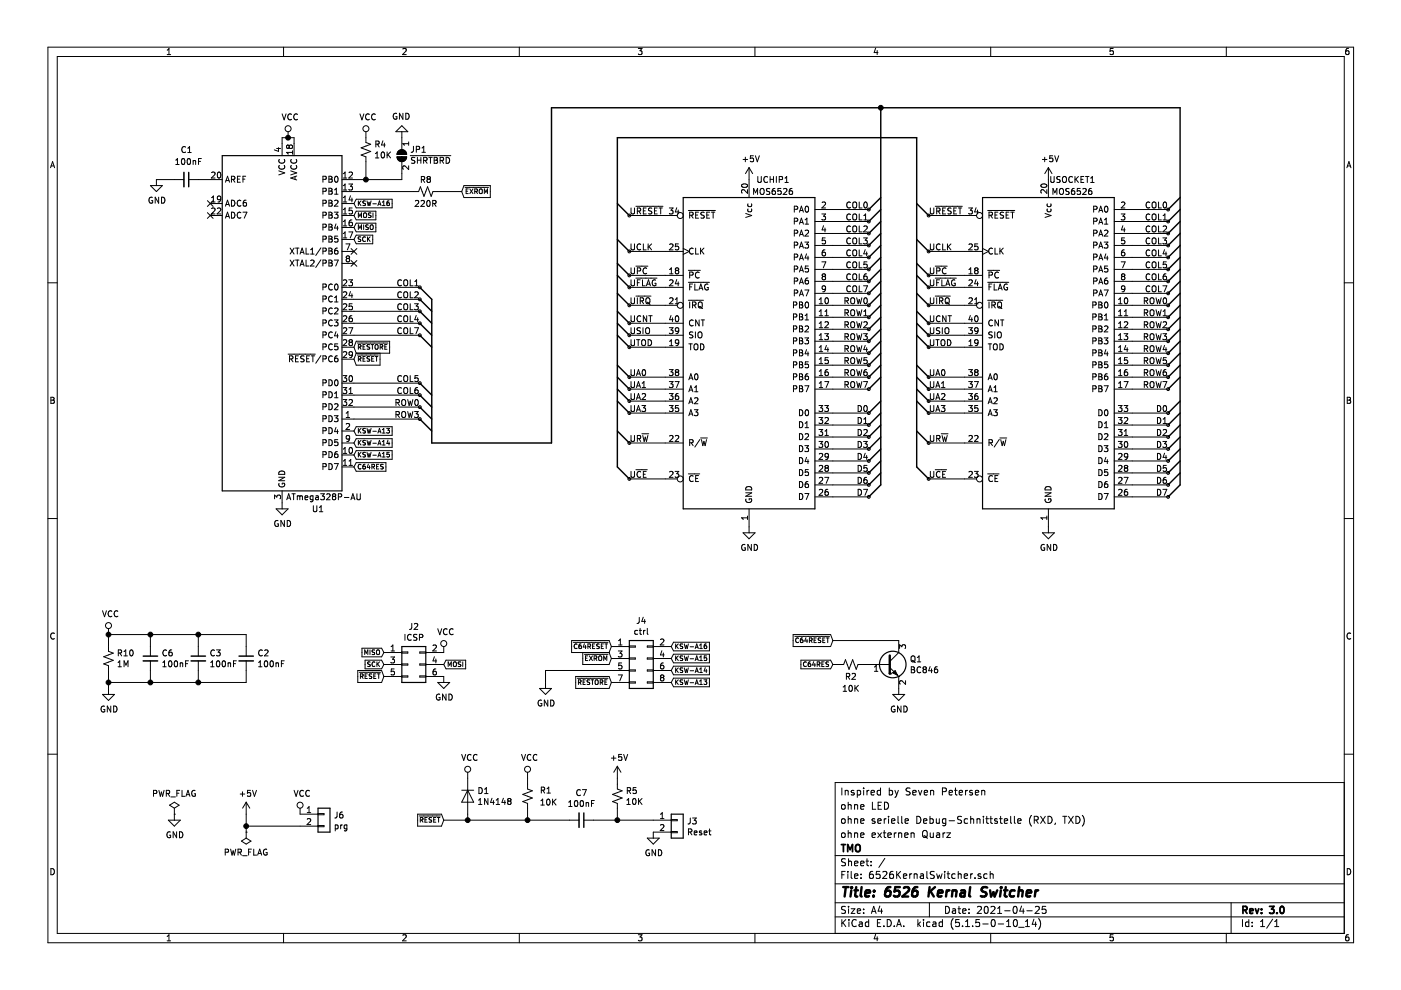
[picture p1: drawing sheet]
EESchema Schematic File Version 4
EELAYER 30 0
EELAYER END
$Descr A4 11693 8268
encoding utf-8
Sheet 1 1
Title "6526 Kernal Switcher"
Date "2021-04-25"
Rev "3.0"
Comp "TMO"
Comment1 "ohne externen Quarz"
Comment2 "ohne serielle Debug-Schnittstelle (RXD, TXD)"
Comment3 "ohne LED"
Comment4 "Inspired by Seven Petersen"
$EndDescr
$Comp
L 6526KernalSwitcher-rescue:ATmega328P-AU-MCU_Microchip_ATmega-6526KernalSwitcher-rescue U1
U 1 1
P 2350 2700
F 0 "U1" H 2650 1150 50  0000 C CNN
F 1 "ATmega328P-AU" H 2700 1250 50  0000 C CNN
F 2 "Housings_QFP:TQFP-32_7x7mm_Pitch0.8mm" H 2350 2700 50  0001 C CIN
F 3 "http://ww1.microchip.com/downloads/en/DeviceDoc/ATmega328_P%20AVR%20MCU%20with%20picoPower%20Technology%20Data%20Sheet%2040001984A.pdf" H 2350 2700 50  0001 C CNN
	1    2350 2700
	1    0    0    -1  
$EndComp
$Comp
L 6526KernalSwitcher-rescue:MOS6526-CPU2 USOCKET1
U 1 1
P 8800 3000
F 0 "USOCKET1" H 8950 4500 50  0000 C CNN
F 1 "MOS6526" H 8950 4400 50  0000 C CNN
F 2 "footprints:DIP-40_W15.24mm_Pin_Rows_TMO" H 8750 3400 50  0001 C CNN
F 3 "" H 8750 3400 50  0001 C CNN
	1    8800 3000
	1    0    0    -1  
$EndComp
$Comp
L 6526KernalSwitcher-rescue:+5V-Power2 #PWR0101
U 1 1
P 8750 1500
F 0 "#PWR0101" H 8750 1350 50  0001 C CNN
F 1 "+5V" H 8765 1673 50  0000 C CNN
F 2 "" H 8750 1500 50  0001 C CNN
F 3 "" H 8750 1500 50  0001 C CNN
	1    8750 1500
	1    0    0    -1  
$EndComp
$Comp
L 6526KernalSwitcher-rescue:GND-Power2 #PWR0103
U 1 1
P 8750 4400
F 0 "#PWR0103" H 8750 4150 50  0001 C CNN
F 1 "GND" H 8755 4227 50  0000 C CNN
F 2 "" H 8750 4400 50  0001 C CNN
F 3 "" H 8750 4400 50  0001 C CNN
	1    8750 4400
	1    0    0    -1  
$EndComp
$Comp
L 6526KernalSwitcher-rescue:GND-Power2 #PWR0104
U 1 1
P 2350 4200
F 0 "#PWR0104" H 2350 3950 50  0001 C CNN
F 1 "GND" H 2355 4027 50  0000 C CNN
F 2 "" H 2350 4200 50  0001 C CNN
F 3 "" H 2350 4200 50  0001 C CNN
	1    2350 4200
	1    0    0    -1  
$EndComp
$Comp
L Device:R_Small_US R10
U 1 1
P 900 5500
F 0 "R10" H 968 5546 50  0000 L CNN
F 1 "1M" H 968 5455 50  0000 L CNN
F 2 "Resistors_SMD:R_0805_HandSoldering" H 900 5500 50  0001 C CNN
F 3 "~" H 900 5500 50  0001 C CNN
	1    900  5500
	1    0    0    -1  
$EndComp
$Comp
L Device:C_Small C6
U 1 1
P 1250 5500
F 0 "C6" H 1342 5546 50  0000 L CNN
F 1 "100nF" H 1342 5455 50  0000 L CNN
F 2 "Capacitors_SMD:C_0805_HandSoldering" H 1250 5500 50  0001 C CNN
F 3 "~" H 1250 5500 50  0001 C CNN
	1    1250 5500
	1    0    0    -1  
$EndComp
$Comp
L Device:C_Small C3
U 1 1
P 1650 5500
F 0 "C3" H 1742 5546 50  0000 L CNN
F 1 "100nF" H 1742 5455 50  0000 L CNN
F 2 "Capacitors_SMD:C_0805_HandSoldering" H 1650 5500 50  0001 C CNN
F 3 "~" H 1650 5500 50  0001 C CNN
	1    1650 5500
	1    0    0    -1  
$EndComp
$Comp
L Device:C_Small C2
U 1 1
P 2050 5500
F 0 "C2" H 2142 5546 50  0000 L CNN
F 1 "100nF" H 2142 5455 50  0000 L CNN
F 2 "Capacitors_SMD:C_0805_HandSoldering" H 2050 5500 50  0001 C CNN
F 3 "~" H 2050 5500 50  0001 C CNN
	1    2050 5500
	1    0    0    -1  
$EndComp
$Comp
L Device:C_Small C1
U 1 1
P 1550 1500
F 0 "C1" V 1300 1450 50  0000 L CNN
F 1 "100nF" V 1400 1400 50  0000 L CNN
F 2 "Capacitors_SMD:C_0805_HandSoldering" H 1550 1500 50  0001 C CNN
F 3 "~" H 1550 1500 50  0001 C CNN
	1    1550 1500
	0    1    1    0   
$EndComp
$Comp
L 6526KernalSwitcher-rescue:GND-Power2 #PWR0105
U 1 1
P 900 5750
F 0 "#PWR0105" H 900 5500 50  0001 C CNN
F 1 "GND" H 905 5577 50  0000 C CNN
F 2 "" H 900 5750 50  0001 C CNN
F 3 "" H 900 5750 50  0001 C CNN
	1    900  5750
	1    0    0    -1  
$EndComp
Wire Wire Line
	900  5750 900  5700
Wire Wire Line
	900  5700 1250 5700
Wire Wire Line
	1250 5700 1250 5600
Connection ~ 900  5700
Wire Wire Line
	900  5700 900  5600
Wire Wire Line
	1650 5700 1650 5600
Wire Wire Line
	2050 5700 2050 5600
Wire Wire Line
	900  5300 900  5400
Wire Wire Line
	1250 5400 1250 5300
Wire Wire Line
	1250 5300 900  5300
Wire Wire Line
	1650 5400 1650 5300
Wire Wire Line
	2050 5400 2050 5300
$Comp
L Device:R_Small_US R4
U 1 1
P 3050 1250
F 0 "R4" H 3118 1296 50  0000 L CNN
F 1 "10K" H 3118 1205 50  0000 L CNN
F 2 "Resistors_SMD:R_0805_HandSoldering" H 3050 1250 50  0001 C CNN
F 3 "~" H 3050 1250 50  0001 C CNN
	1    3050 1250
	1    0    0    -1  
$EndComp
Wire Wire Line
	2950 1500 3050 1500
$Comp
L Jumper:SolderJumper_2_Open JP1
U 1 1
P 3350 1300
F 0 "JP1" V 3298 1368 50  0000 L CNN
F 1 "~SHRTBRD" V 3396 1368 50  0000 L CNN
F 2 "Jumper:SolderJumper-2_P1.3mm_Open_RoundedPad1.0x1.5mm" H 3350 1300 50  0001 C CNN
F 3 "~" H 3350 1300 50  0001 C CNN
	1    3350 1300
	0    1    1    0   
$EndComp
$Comp
L 6526KernalSwitcher-rescue:GND-Power2 #PWR0107
U 1 1
P 3350 1150
F 0 "#PWR0107" H 3350 900 50  0001 C CNN
F 1 "GND" H 3355 977 50  0000 C CNN
F 2 "" H 3350 1150 50  0001 C CNN
F 3 "" H 3350 1150 50  0001 C CNN
	1    3350 1150
	-1   0    0    1   
$EndComp
Wire Wire Line
	3050 1500 3350 1500
Wire Wire Line
	3350 1500 3350 1450
Connection ~ 3050 1500
$Comp
L Device:R_Small_US R8
U 1 1
P 3550 1600
F 0 "R8" V 3450 1600 50  0000 C CNN
F 1 "220R" V 3650 1600 50  0000 C CNN
F 2 "Resistors_SMD:R_0805_HandSoldering" H 3550 1600 50  0001 C CNN
F 3 "~" H 3550 1600 50  0001 C CNN
	1    3550 1600
	0    1    1    0   
$EndComp
Entry Bus Bus
	9850 2450 9750 2550
Text Label 9750 2550 2    50   ~ 0
ROW0
Entry Bus Bus
	9850 2750 9750 2850
Text Label 9750 2850 2    50   ~ 0
ROW3
Entry Bus Bus
	9850 1750 9750 1850
Text Label 9750 1850 2    50   ~ 0
COL1
Entry Bus Bus
	9850 1850 9750 1950
Text Label 9750 1950 2    50   ~ 0
COL2
Entry Bus Bus
	9850 1950 9750 2050
Text Label 9750 2050 2    50   ~ 0
COL3
Entry Bus Bus
	9850 2050 9750 2150
Text Label 9750 2150 2    50   ~ 0
COL4
Entry Bus Bus
	9850 2350 9750 2450
Text Label 9750 2450 2    50   ~ 0
COL7
Entry Bus Bus
	9850 1650 9750 1750
Text Label 9750 1750 2    50   ~ 0
COL0
Entry Bus Bus
	9850 2150 9750 2250
Text Label 9750 2250 2    50   ~ 0
COL5
Entry Bus Bus
	9850 2250 9750 2350
Text Label 9750 2350 2    50   ~ 0
COL6
Entry Bus Bus
	9850 2550 9750 2650
Text Label 9750 2650 2    50   ~ 0
ROW1
Entry Bus Bus
	9850 2650 9750 2750
Text Label 9750 2750 2    50   ~ 0
ROW2
Entry Bus Bus
	9850 2850 9750 2950
Text Label 9750 2950 2    50   ~ 0
ROW4
Entry Bus Bus
	9850 2950 9750 3050
Text Label 9750 3050 2    50   ~ 0
ROW5
Entry Bus Bus
	9850 3050 9750 3150
Text Label 9750 3150 2    50   ~ 0
ROW6
Entry Bus Bus
	9850 3150 9750 3250
Text Label 9750 3250 2    50   ~ 0
ROW7
Entry Bus Bus
	9850 3350 9750 3450
Text Label 9750 3450 2    50   ~ 0
D0
Entry Bus Bus
	9850 3450 9750 3550
Text Label 9750 3550 2    50   ~ 0
D1
Entry Bus Bus
	9850 3550 9750 3650
Text Label 9750 3650 2    50   ~ 0
D2
Entry Bus Bus
	9850 3650 9750 3750
Text Label 9750 3750 2    50   ~ 0
D3
Entry Bus Bus
	9850 3750 9750 3850
Text Label 9750 3850 2    50   ~ 0
D4
Entry Bus Bus
	9850 3850 9750 3950
Text Label 9750 3950 2    50   ~ 0
D5
Entry Bus Bus
	9850 3950 9750 4050
Text Label 9750 4050 2    50   ~ 0
D6
Entry Bus Bus
	9850 4050 9750 4150
Text Label 9750 4150 2    50   ~ 0
D7
Wire Wire Line
	9450 1750 9750 1750
Wire Wire Line
	9450 1850 9750 1850
Wire Wire Line
	9450 1950 9750 1950
Wire Wire Line
	9450 2050 9750 2050
Wire Wire Line
	9450 2150 9750 2150
Wire Wire Line
	9450 2250 9750 2250
Wire Wire Line
	9450 2350 9750 2350
Wire Wire Line
	9450 2450 9750 2450
Wire Wire Line
	9450 2550 9750 2550
Wire Wire Line
	9450 2650 9750 2650
Wire Wire Line
	9450 2750 9750 2750
Wire Wire Line
	9450 2850 9750 2850
Wire Wire Line
	9450 2950 9750 2950
Wire Wire Line
	9450 3050 9750 3050
Wire Wire Line
	9450 3150 9750 3150
Wire Wire Line
	9450 3250 9750 3250
Wire Wire Line
	9450 3450 9750 3450
Wire Wire Line
	9450 3550 9750 3550
Wire Wire Line
	9450 3650 9750 3650
Wire Wire Line
	9450 3750 9750 3750
Wire Wire Line
	9450 3850 9750 3850
Wire Wire Line
	9450 3950 9750 3950
Wire Wire Line
	9450 4050 9750 4050
Wire Wire Line
	9450 4150 9750 4150
Text Label 7750 1800 0    50   ~ 0
U~RESET
Wire Wire Line
	7750 1800 8050 1800
Entry Bus Bus
	7650 1700 7750 1800
Text Label 7750 2100 0    50   ~ 0
UCLK
Wire Wire Line
	7750 2100 8050 2100
Entry Bus Bus
	7650 2000 7750 2100
Text Label 7750 2300 0    50   ~ 0
U~PC
Wire Wire Line
	7750 2300 8050 2300
Entry Bus Bus
	7650 2200 7750 2300
Text Label 7750 2400 0    50   ~ 0
U~FLAG
Wire Wire Line
	7750 2400 8050 2400
Entry Bus Bus
	7650 2300 7750 2400
Text Label 7750 2550 0    50   ~ 0
U~IRQ
Wire Wire Line
	7750 2550 8050 2550
Entry Bus Bus
	7650 2450 7750 2550
Text Label 7750 2700 0    50   ~ 0
UCNT
Wire Wire Line
	7750 2700 8050 2700
Entry Bus Bus
	7650 2600 7750 2700
Text Label 7750 2800 0    50   ~ 0
USIO
Wire Wire Line
	7750 2800 8050 2800
Entry Bus Bus
	7650 2700 7750 2800
Text Label 7750 2900 0    50   ~ 0
UTOD
Wire Wire Line
	7750 2900 8050 2900
Entry Bus Bus
	7650 2800 7750 2900
Text Label 7750 3150 0    50   ~ 0
UA0
Wire Wire Line
	7750 3150 8050 3150
Entry Bus Bus
	7650 3050 7750 3150
Text Label 7750 3250 0    50   ~ 0
UA1
Wire Wire Line
	7750 3250 8050 3250
Entry Bus Bus
	7650 3150 7750 3250
Text Label 7750 3350 0    50   ~ 0
UA2
Wire Wire Line
	7750 3350 8050 3350
Entry Bus Bus
	7650 3250 7750 3350
Text Label 7750 3450 0    50   ~ 0
UA3
Wire Wire Line
	7750 3450 8050 3450
Entry Bus Bus
	7650 3350 7750 3450
Text Label 7750 3700 0    50   ~ 0
UR~W
Wire Wire Line
	7750 3700 8050 3700
Entry Bus Bus
	7650 3600 7750 3700
Text Label 7750 4000 0    50   ~ 0
U~CE
Wire Wire Line
	7750 4000 8050 4000
Entry Bus Bus
	7650 3900 7750 4000
$Comp
L 6526KernalSwitcher-rescue:MOS6526-CPU2 UCHIP1
U 1 1
P 6300 3000
F 0 "UCHIP1" H 6450 4500 50  0000 C CNN
F 1 "MOS6526" H 6450 4400 50  0000 C CNN
F 2 "Housings_DIP:DIP-40_W15.24mm" H 6250 3400 50  0001 C CNN
F 3 "" H 6250 3400 50  0001 C CNN
	1    6300 3000
	1    0    0    -1  
$EndComp
$Comp
L 6526KernalSwitcher-rescue:+5V-Power2 #PWR0108
U 1 1
P 6250 1500
F 0 "#PWR0108" H 6250 1350 50  0001 C CNN
F 1 "+5V" H 6265 1673 50  0000 C CNN
F 2 "" H 6250 1500 50  0001 C CNN
F 3 "" H 6250 1500 50  0001 C CNN
	1    6250 1500
	1    0    0    -1  
$EndComp
$Comp
L 6526KernalSwitcher-rescue:GND-Power2 #PWR0109
U 1 1
P 6250 4400
F 0 "#PWR0109" H 6250 4150 50  0001 C CNN
F 1 "GND" H 6255 4227 50  0000 C CNN
F 2 "" H 6250 4400 50  0001 C CNN
F 3 "" H 6250 4400 50  0001 C CNN
	1    6250 4400
	1    0    0    -1  
$EndComp
Entry Bus Bus
	7350 2450 7250 2550
Text Label 7250 2550 2    50   ~ 0
ROW0
Entry Bus Bus
	7350 2750 7250 2850
Text Label 7250 2850 2    50   ~ 0
ROW3
Entry Bus Bus
	7350 1750 7250 1850
Text Label 7250 1850 2    50   ~ 0
COL1
Entry Bus Bus
	7350 1850 7250 1950
Text Label 7250 1950 2    50   ~ 0
COL2
Entry Bus Bus
	7350 1950 7250 2050
Text Label 7250 2050 2    50   ~ 0
COL3
Entry Bus Bus
	7350 2050 7250 2150
Text Label 7250 2150 2    50   ~ 0
COL4
Entry Bus Bus
	7350 2350 7250 2450
Text Label 7250 2450 2    50   ~ 0
COL7
Entry Bus Bus
	7350 1650 7250 1750
Text Label 7250 1750 2    50   ~ 0
COL0
Entry Bus Bus
	7350 2150 7250 2250
Text Label 7250 2250 2    50   ~ 0
COL5
Entry Bus Bus
	7350 2250 7250 2350
Text Label 7250 2350 2    50   ~ 0
COL6
Entry Bus Bus
	7350 2550 7250 2650
Text Label 7250 2650 2    50   ~ 0
ROW1
Entry Bus Bus
	7350 2650 7250 2750
Text Label 7250 2750 2    50   ~ 0
ROW2
Entry Bus Bus
	7350 2850 7250 2950
Text Label 7250 2950 2    50   ~ 0
ROW4
Entry Bus Bus
	7350 2950 7250 3050
Text Label 7250 3050 2    50   ~ 0
ROW5
Entry Bus Bus
	7350 3050 7250 3150
Text Label 7250 3150 2    50   ~ 0
ROW6
Entry Bus Bus
	7350 3150 7250 3250
Text Label 7250 3250 2    50   ~ 0
ROW7
Entry Bus Bus
	7350 3350 7250 3450
Text Label 7250 3450 2    50   ~ 0
D0
Entry Bus Bus
	7350 3450 7250 3550
Text Label 7250 3550 2    50   ~ 0
D1
Entry Bus Bus
	7350 3550 7250 3650
Text Label 7250 3650 2    50   ~ 0
D2
Entry Bus Bus
	7350 3650 7250 3750
Text Label 7250 3750 2    50   ~ 0
D3
Entry Bus Bus
	7350 3750 7250 3850
Text Label 7250 3850 2    50   ~ 0
D4
Entry Bus Bus
	7350 3850 7250 3950
Text Label 7250 3950 2    50   ~ 0
D5
Entry Bus Bus
	7350 3950 7250 4050
Text Label 7250 4050 2    50   ~ 0
D6
Entry Bus Bus
	7350 4050 7250 4150
Text Label 7250 4150 2    50   ~ 0
D7
Wire Wire Line
	6950 1750 7250 1750
Wire Wire Line
	6950 1850 7250 1850
Wire Wire Line
	6950 1950 7250 1950
Wire Wire Line
	6950 2050 7250 2050
Wire Wire Line
	6950 2150 7250 2150
Wire Wire Line
	6950 2250 7250 2250
Wire Wire Line
	6950 2350 7250 2350
Wire Wire Line
	6950 2450 7250 2450
Wire Wire Line
	6950 2550 7250 2550
Wire Wire Line
	6950 2650 7250 2650
Wire Wire Line
	6950 2750 7250 2750
Wire Wire Line
	6950 2850 7250 2850
Wire Wire Line
	6950 2950 7250 2950
Wire Wire Line
	6950 3050 7250 3050
Wire Wire Line
	6950 3150 7250 3150
Wire Wire Line
	6950 3250 7250 3250
Wire Wire Line
	6950 3450 7250 3450
Wire Wire Line
	6950 3550 7250 3550
Wire Wire Line
	6950 3650 7250 3650
Wire Wire Line
	6950 3750 7250 3750
Wire Wire Line
	6950 3850 7250 3850
Wire Wire Line
	6950 3950 7250 3950
Wire Wire Line
	6950 4050 7250 4050
Wire Wire Line
	6950 4150 7250 4150
Text Label 5250 1800 0    50   ~ 0
U~RESET
Wire Wire Line
	5250 1800 5550 1800
Entry Bus Bus
	5150 1700 5250 1800
Text Label 5250 2100 0    50   ~ 0
UCLK
Wire Wire Line
	5250 2100 5550 2100
Entry Bus Bus
	5150 2000 5250 2100
Text Label 5250 2300 0    50   ~ 0
U~PC
Wire Wire Line
	5250 2300 5550 2300
Entry Bus Bus
	5150 2200 5250 2300
Text Label 5250 2400 0    50   ~ 0
U~FLAG
Wire Wire Line
	5250 2400 5550 2400
Entry Bus Bus
	5150 2300 5250 2400
Text Label 5250 2550 0    50   ~ 0
U~IRQ
Wire Wire Line
	5250 2550 5550 2550
Entry Bus Bus
	5150 2450 5250 2550
Text Label 5250 2700 0    50   ~ 0
UCNT
Wire Wire Line
	5250 2700 5550 2700
Entry Bus Bus
	5150 2600 5250 2700
Text Label 5250 2800 0    50   ~ 0
USIO
Wire Wire Line
	5250 2800 5550 2800
Entry Bus Bus
	5150 2700 5250 2800
Text Label 5250 2900 0    50   ~ 0
UTOD
Wire Wire Line
	5250 2900 5550 2900
Entry Bus Bus
	5150 2800 5250 2900
Text Label 5250 3150 0    50   ~ 0
UA0
Wire Wire Line
	5250 3150 5550 3150
Entry Bus Bus
	5150 3050 5250 3150
Text Label 5250 3250 0    50   ~ 0
UA1
Wire Wire Line
	5250 3250 5550 3250
Entry Bus Bus
	5150 3150 5250 3250
Text Label 5250 3350 0    50   ~ 0
UA2
Wire Wire Line
	5250 3350 5550 3350
Entry Bus Bus
	5150 3250 5250 3350
Text Label 5250 3450 0    50   ~ 0
UA3
Wire Wire Line
	5250 3450 5550 3450
Entry Bus Bus
	5150 3350 5250 3450
Text Label 5250 3700 0    50   ~ 0
UR~W
Wire Wire Line
	5250 3700 5550 3700
Entry Bus Bus
	5150 3600 5250 3700
Wire Wire Line
	5250 4000 5550 4000
Entry Bus Bus
	5150 3900 5250 4000
Text Label 3500 2400 2    50   ~ 0
COL1
Wire Wire Line
	2950 2400 3500 2400
Entry Bus Bus
	3600 2500 3500 2400
Text Label 3500 2500 2    50   ~ 0
COL2
Wire Wire Line
	2950 2500 3500 2500
Entry Bus Bus
	3600 2600 3500 2500
Text Label 3500 2600 2    50   ~ 0
COL3
Wire Wire Line
	2950 2600 3500 2600
Entry Bus Bus
	3600 2700 3500 2600
Text Label 3500 2700 2    50   ~ 0
COL4
Wire Wire Line
	2950 2700 3500 2700
Entry Bus Bus
	3600 2800 3500 2700
Text Label 3500 2800 2    50   ~ 0
COL7
Wire Wire Line
	2950 2800 3500 2800
Entry Bus Bus
	3600 2900 3500 2800
Text Label 3500 3400 2    50   ~ 0
ROW0
Wire Wire Line
	2950 3400 3500 3400
Entry Bus Bus
	3600 3500 3500 3400
Text Label 3500 3500 2    50   ~ 0
ROW3
Wire Wire Line
	2950 3500 3500 3500
Entry Bus Bus
	3600 3600 3500 3500
NoConn ~ 1750 1700
NoConn ~ 1750 1800
$Comp
L Device:Q_NPN_BEC Q1
U 1 1
P 7400 5550
F 0 "Q1" H 7591 5596 50  0000 L CNN
F 1 "BC846" H 7591 5505 50  0000 L CNN
F 2 "TO_SOT_Packages_SMD:SOT-23_Handsoldering" H 7600 5650 50  0001 C CNN
F 3 "863-BC846BLT1G" H 7400 5550 50  0001 C CNN
	1    7400 5550
	1    0    0    -1  
$EndComp
$Comp
L 6526KernalSwitcher-rescue:GND-Power2 #PWR0112
U 1 1
P 7500 5750
F 0 "#PWR0112" H 7500 5500 50  0001 C CNN
F 1 "GND" H 7505 5577 50  0000 C CNN
F 2 "" H 7500 5750 50  0001 C CNN
F 3 "" H 7500 5750 50  0001 C CNN
	1    7500 5750
	1    0    0    -1  
$EndComp
$Comp
L Device:R_Small_US R2
U 1 1
P 7100 5550
F 0 "R2" V 7200 5550 50  0000 C CNN
F 1 "10K" V 7300 5550 50  0000 C CNN
F 2 "Resistors_SMD:R_0805_HandSoldering" H 7100 5550 50  0001 C CNN
F 3 "~" H 7100 5550 50  0001 C CNN
	1    7100 5550
	0    1    1    0   
$EndComp
$Comp
L Connector_Generic:Conn_02x03_Odd_Even J2
U 1 1
P 3400 5550
F 0 "J2" H 3450 5867 50  0000 C CNN
F 1 "ICSP" H 3450 5776 50  0000 C CNN
F 2 "Pin_Headers:Pin_Header_Straight_2x03_Pitch2.54mm" H 3400 5550 50  0001 C CNN
F 3 "~" H 3400 5550 50  0001 C CNN
	1    3400 5550
	1    0    0    -1  
$EndComp
$Comp
L 6526KernalSwitcher-rescue:GND-Power2 #PWR0113
U 1 1
P 3700 5650
F 0 "#PWR0113" H 3700 5400 50  0001 C CNN
F 1 "GND" H 3705 5477 50  0000 C CNN
F 2 "" H 3700 5650 50  0001 C CNN
F 3 "" H 3700 5650 50  0001 C CNN
	1    3700 5650
	1    0    0    -1  
$EndComp
$Comp
L 6526KernalSwitcher-rescue:GND-Power2 #PWR0115
U 1 1
P 5450 6950
F 0 "#PWR0115" H 5450 6700 50  0001 C CNN
F 1 "GND" H 5455 6777 50  0000 C CNN
F 2 "" H 5450 6950 50  0001 C CNN
F 3 "" H 5450 6950 50  0001 C CNN
	1    5450 6950
	1    0    0    -1  
$EndComp
$Comp
L Device:R_Small_US R5
U 1 1
P 5150 6650
F 0 "R5" H 5218 6696 50  0000 L CNN
F 1 "10K" H 5218 6605 50  0000 L CNN
F 2 "Resistors_SMD:R_0805_HandSoldering" H 5150 6650 50  0001 C CNN
F 3 "~" H 5150 6650 50  0001 C CNN
	1    5150 6650
	1    0    0    -1  
$EndComp
$Comp
L Device:R_Small_US R1
U 1 1
P 4400 6650
F 0 "R1" H 4500 6700 50  0000 L CNN
F 1 "10K" H 4500 6600 50  0000 L CNN
F 2 "Resistors_SMD:R_0805_HandSoldering" H 4400 6650 50  0001 C CNN
F 3 "~" H 4400 6650 50  0001 C CNN
	1    4400 6650
	1    0    0    -1  
$EndComp
$Comp
L Diode:1N4148 D1
U 1 1
P 3900 6650
F 0 "D1" V 3854 6729 50  0000 L CNN
F 1 "1N4148" V 3945 6729 50  0000 L CNN
F 2 "Diodes_SMD:D_MicroMELF_Hadsoldering" H 3900 6475 50  0001 C CNN
F 3 "https://assets.nexperia.com/documents/data-sheet/1N4148_1N4448.pdf" H 3900 6650 50  0001 C CNN
	1    3900 6650
	0    1    1    0   
$EndComp
$Comp
L Device:C_Small C7
U 1 1
P 4850 6850
F 0 "C7" V 4621 6850 50  0000 C CNN
F 1 "100nF" V 4712 6850 50  0000 C CNN
F 2 "Capacitors_SMD:C_0805_HandSoldering" H 4850 6850 50  0001 C CNN
F 3 "~" H 4850 6850 50  0001 C CNN
	1    4850 6850
	0    1    1    0   
$EndComp
$Comp
L 6526KernalSwitcher-rescue:GND-Power2 #PWR0117
U 1 1
P 1300 1500
F 0 "#PWR0117" H 1300 1250 50  0001 C CNN
F 1 "GND" H 1305 1327 50  0000 C CNN
F 2 "" H 1300 1500 50  0001 C CNN
F 3 "" H 1300 1500 50  0001 C CNN
	1    1300 1500
	1    0    0    -1  
$EndComp
Wire Wire Line
	1650 1500 1750 1500
Wire Wire Line
	1300 1500 1450 1500
Text GLabel 2950 3900 2    39   Input ~ 0
C64RES
Text GLabel 6950 5550 0    39   Input ~ 0
C64RES
Text GLabel 6950 5350 0    39   Input ~ 0
~C64RESET
Wire Wire Line
	6950 5550 7000 5550
Wire Wire Line
	6950 5350 7500 5350
Text GLabel 5100 5400 0    39   Input ~ 0
~C64RESET
Text GLabel 2950 3600 2    39   Input ~ 0
KSW-A13
Text GLabel 2950 3700 2    39   Input ~ 0
KSW-A14
Text GLabel 2950 3800 2    39   Input ~ 0
KSW-A15
Text GLabel 5600 5700 2    39   Input ~ 0
KSW-A13
Text GLabel 5600 5600 2    39   Input ~ 0
KSW-A14
Text GLabel 5600 5500 2    39   Input ~ 0
KSW-A15
Text GLabel 2950 3000 2    39   Input ~ 0
~RESET
Text GLabel 3700 6850 0    39   Input ~ 0
~RESET
Wire Wire Line
	3700 6850 3900 6850
$Comp
L 6526KernalSwitcher-rescue:+5V-Power2 #PWR0119
U 1 1
P 5150 6500
F 0 "#PWR0119" H 5150 6350 50  0001 C CNN
F 1 "+5V" H 5165 6673 50  0000 C CNN
F 2 "" H 5150 6500 50  0001 C CNN
F 3 "" H 5150 6500 50  0001 C CNN
	1    5150 6500
	1    0    0    -1  
$EndComp
Wire Wire Line
	4400 6500 4400 6550
Wire Wire Line
	4400 6750 4400 6850
Connection ~ 4400 6850
Wire Wire Line
	3900 6800 3900 6850
Connection ~ 3900 6850
Wire Wire Line
	3900 6850 4400 6850
Text GLabel 3850 1600 2    39   Input ~ 0
~EXROM
Text GLabel 2950 1700 2    39   Input ~ 0
KSW-A16
Text GLabel 5100 5500 0    39   Input ~ 0
~EXROM
Text GLabel 2950 1800 2    39   Input ~ 0
MOSI
Text GLabel 2950 1900 2    39   Input ~ 0
MISO
Text GLabel 2950 2000 2    39   Input ~ 0
SCK
Text GLabel 3700 5550 2    39   Input ~ 0
MOSI
Text GLabel 3200 5450 0    39   Input ~ 0
MISO
Text GLabel 3200 5550 0    39   Input ~ 0
SCK
Text GLabel 3200 5650 0    39   Input ~ 0
~RESET
Wire Bus Line
	3600 3700 4600 3700
Wire Bus Line
	4600 3700 4600 900 
Text GLabel 5100 5700 0    39   Input ~ 0
~RESTORE
Text GLabel 2950 2900 2    39   Input ~ 0
~RESTORE
$Comp
L power:PWR_FLAG #FLG0101
U 1 1
P 1450 6800
F 0 "#FLG0101" H 1450 6875 50  0001 C CNN
F 1 "PWR_FLAG" H 1450 6973 50  0000 C CNN
F 2 "" H 1450 6800 50  0001 C CNN
F 3 "~" H 1450 6800 50  0001 C CNN
	1    1450 6800
	1    0    0    -1  
$EndComp
$Comp
L 6526KernalSwitcher-rescue:GND-Power2 #PWR0122
U 1 1
P 1450 6800
F 0 "#PWR0122" H 1450 6550 50  0001 C CNN
F 1 "GND" H 1455 6627 50  0000 C CNN
F 2 "" H 1450 6800 50  0001 C CNN
F 3 "" H 1450 6800 50  0001 C CNN
	1    1450 6800
	1    0    0    -1  
$EndComp
Wire Bus Line
	4600 900  7350 900 
Connection ~ 7350 900 
Wire Bus Line
	7350 900  9850 900 
Wire Bus Line
	7650 1150 5150 1150
Text Label 5250 4000 0    50   ~ 0
U~CE
$Comp
L power:PWR_FLAG #FLG0102
U 1 1
P 2050 6950
F 0 "#FLG0102" H 2050 7025 50  0001 C CNN
F 1 "PWR_FLAG" H 2050 7123 50  0000 C CNN
F 2 "" H 2050 6950 50  0001 C CNN
F 3 "~" H 2050 6950 50  0001 C CNN
	1    2050 6950
	-1   0    0    1   
$EndComp
$Comp
L 6526KernalSwitcher-rescue:+5V-Power2 #PWR0123
U 1 1
P 2050 6800
F 0 "#PWR0123" H 2050 6650 50  0001 C CNN
F 1 "+5V" H 2065 6973 50  0000 C CNN
F 2 "" H 2050 6800 50  0001 C CNN
F 3 "" H 2050 6800 50  0001 C CNN
	1    2050 6800
	1    0    0    -1  
$EndComp
$Comp
L power:VCC #PWR0102
U 1 1
P 2500 6800
F 0 "#PWR0102" H 2500 6650 50  0001 C CNN
F 1 "VCC" H 2517 6973 50  0000 C CNN
F 2 "" H 2500 6800 50  0001 C CNN
F 3 "" H 2500 6800 50  0001 C CNN
	1    2500 6800
	1    0    0    -1  
$EndComp
Wire Wire Line
	2050 6800 2050 6900
$Comp
L Connector_Generic:Conn_01x02 J6
U 1 1
P 2700 6800
F 0 "J6" H 2780 6792 50  0000 L CNN
F 1 "prg" H 2780 6701 50  0000 L CNN
F 2 "Pin_Headers:Pin_Header_Straight_1x02_Pitch2.54mm" H 2700 6800 50  0001 C CNN
F 3 "~" H 2700 6800 50  0001 C CNN
	1    2700 6800
	1    0    0    -1  
$EndComp
Wire Wire Line
	2500 6900 2050 6900
Connection ~ 2050 6900
Wire Wire Line
	2050 6900 2050 6950
$Comp
L power:VCC #PWR0106
U 1 1
P 900 5300
F 0 "#PWR0106" H 900 5150 50  0001 C CNN
F 1 "VCC" H 917 5473 50  0000 C CNN
F 2 "" H 900 5300 50  0001 C CNN
F 3 "" H 900 5300 50  0001 C CNN
	1    900  5300
	1    0    0    -1  
$EndComp
Connection ~ 900  5300
$Comp
L power:VCC #PWR0111
U 1 1
P 2400 1150
F 0 "#PWR0111" H 2400 1000 50  0001 C CNN
F 1 "VCC" H 2417 1323 50  0000 C CNN
F 2 "" H 2400 1150 50  0001 C CNN
F 3 "" H 2400 1150 50  0001 C CNN
	1    2400 1150
	1    0    0    -1  
$EndComp
$Comp
L power:VCC #PWR0114
U 1 1
P 3050 1150
F 0 "#PWR0114" H 3050 1000 50  0001 C CNN
F 1 "VCC" H 3067 1323 50  0000 C CNN
F 2 "" H 3050 1150 50  0001 C CNN
F 3 "" H 3050 1150 50  0001 C CNN
	1    3050 1150
	1    0    0    -1  
$EndComp
$Comp
L power:VCC #PWR0118
U 1 1
P 3700 5450
F 0 "#PWR0118" H 3700 5300 50  0001 C CNN
F 1 "VCC" H 3717 5623 50  0000 C CNN
F 2 "" H 3700 5450 50  0001 C CNN
F 3 "" H 3700 5450 50  0001 C CNN
	1    3700 5450
	1    0    0    -1  
$EndComp
NoConn ~ 2950 2100
NoConn ~ 2950 2200
$Comp
L power:VCC #PWR0110
U 1 1
P 4400 6500
F 0 "#PWR0110" H 4400 6350 50  0001 C CNN
F 1 "VCC" H 4417 6673 50  0000 C CNN
F 2 "" H 4400 6500 50  0001 C CNN
F 3 "" H 4400 6500 50  0001 C CNN
	1    4400 6500
	1    0    0    -1  
$EndComp
$Comp
L power:VCC #PWR0116
U 1 1
P 3900 6500
F 0 "#PWR0116" H 3900 6350 50  0001 C CNN
F 1 "VCC" H 3917 6673 50  0000 C CNN
F 2 "" H 3900 6500 50  0001 C CNN
F 3 "" H 3900 6500 50  0001 C CNN
	1    3900 6500
	1    0    0    -1  
$EndComp
Text Label 3500 3200 2    50   ~ 0
COL5
Text Label 3500 3300 2    50   ~ 0
COL6
Entry Bus Bus
	3600 3400 3500 3300
Entry Bus Bus
	3600 3300 3500 3200
Wire Wire Line
	3500 3200 2950 3200
Wire Wire Line
	2950 3300 3500 3300
Wire Wire Line
	2950 1600 3450 1600
Wire Wire Line
	3650 1600 3850 1600
Wire Wire Line
	1250 5300 1650 5300
Connection ~ 1250 5300
Connection ~ 1650 5300
Wire Wire Line
	1650 5300 2050 5300
Wire Wire Line
	1250 5700 1650 5700
Connection ~ 1250 5700
Connection ~ 1650 5700
Wire Wire Line
	1650 5700 2050 5700
Wire Wire Line
	2350 1150 2400 1150
Wire Wire Line
	2450 1150 2450 1200
Connection ~ 2400 1150
Wire Wire Line
	2400 1150 2450 1150
Wire Wire Line
	2350 1150 2350 1200
Wire Wire Line
	3050 1350 3050 1500
Text GLabel 5600 5400 2    39   Input ~ 0
KSW-A16
$Comp
L Connector_Generic:Conn_02x04_Odd_Even J4
U 1 1
P 5300 5500
F 0 "J4" H 5350 5817 50  0000 C CNN
F 1 "ctrl" H 5350 5726 50  0000 C CNN
F 2 "footprints:Pin_Header_Angled_2x04_Pitch2.54mm_no_silk" H 5300 5500 50  0001 C CNN
F 3 "~" H 5300 5500 50  0001 C CNN
	1    5300 5500
	1    0    0    -1  
$EndComp
Wire Wire Line
	4400 6850 4750 6850
Wire Wire Line
	4950 6850 5150 6850
Wire Wire Line
	5150 6500 5150 6550
Wire Wire Line
	5150 6750 5150 6850
$Comp
L Connector_Generic:Conn_01x02 J3
U 1 1
P 5650 6850
F 0 "J3" H 5730 6842 50  0000 L CNN
F 1 "Reset" H 5730 6751 50  0000 L CNN
F 2 "footprints:Pin_Header_Angled_1x02_Pitch2.54mm_no_silk" H 5650 6850 50  0001 C CNN
F 3 "~" H 5650 6850 50  0001 C CNN
	1    5650 6850
	1    0    0    -1  
$EndComp
Wire Wire Line
	5150 6850 5450 6850
Connection ~ 5150 6850
$Comp
L 6526KernalSwitcher-rescue:GND-Power2 #PWR0120
U 1 1
P 4550 5700
F 0 "#PWR0120" H 4550 5450 50  0001 C CNN
F 1 "GND" H 4555 5527 50  0000 C CNN
F 2 "" H 4550 5700 50  0001 C CNN
F 3 "" H 4550 5700 50  0001 C CNN
	1    4550 5700
	1    0    0    -1  
$EndComp
Wire Wire Line
	4550 5700 4550 5600
Wire Wire Line
	4550 5600 5100 5600
Wire Bus Line
	3600 2500 3600 3700
Wire Bus Line
	7650 1150 7650 3900
Wire Bus Line
	5150 1150 5150 3900
Wire Bus Line
	7350 900  7350 4050
Wire Bus Line
	9850 900  9850 4050
$EndSCHEMATC
